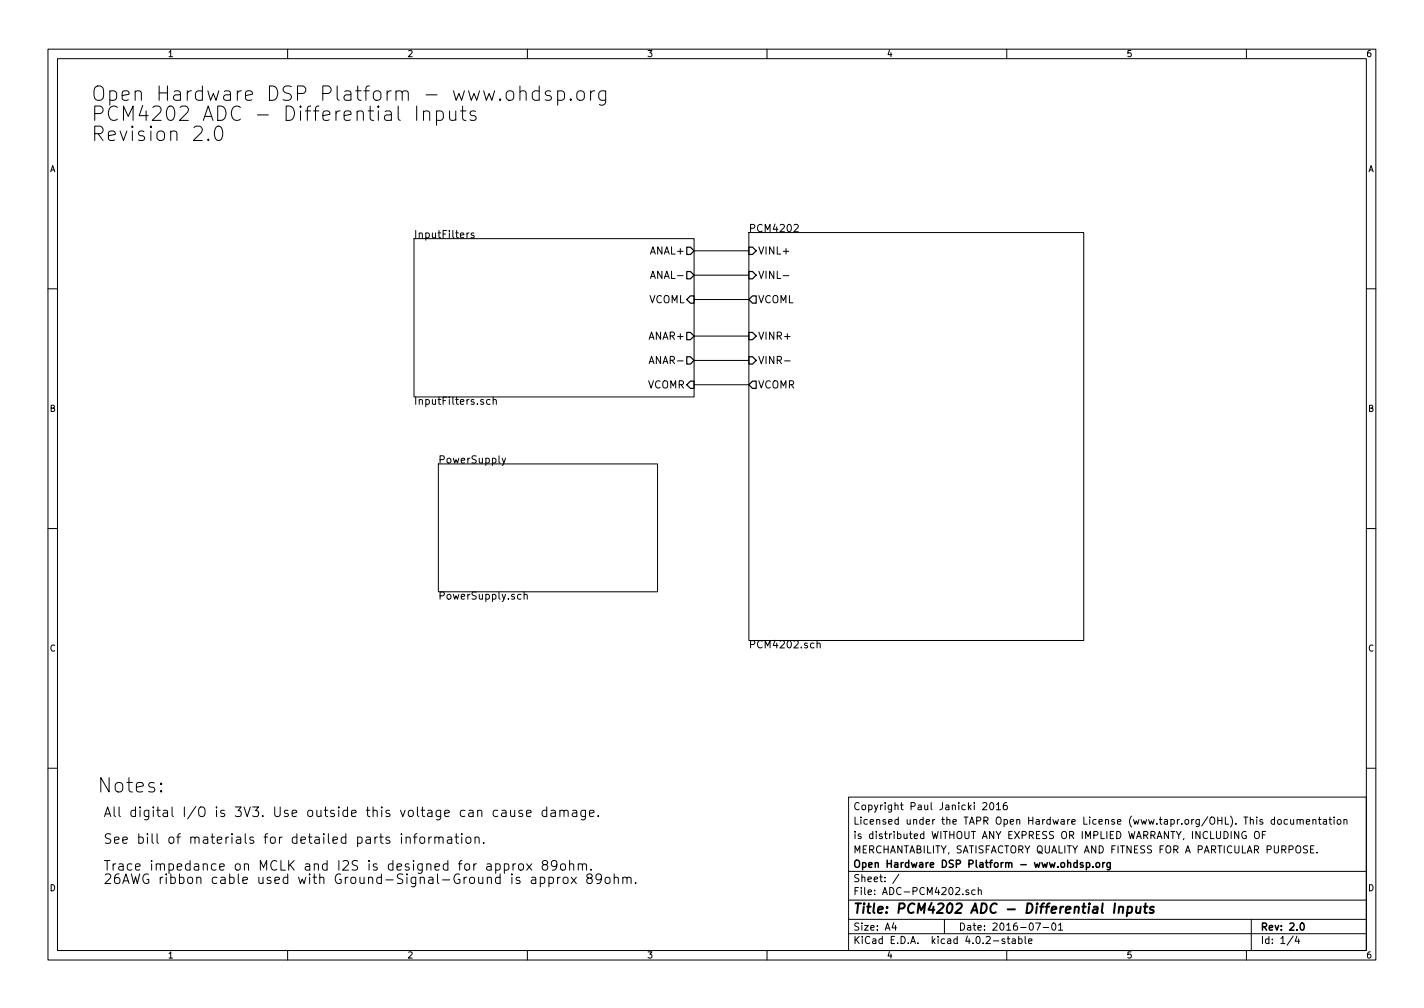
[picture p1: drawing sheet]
EESchema Schematic File Version 2
LIBS:power
LIBS:MyKiCadLibs-Lib
LIBS:ADC-PCM4202-cache
EELAYER 25 0
EELAYER END
$Descr A4 11693 8268
encoding utf-8
Sheet 1 4
Title "PCM4202 ADC - Differential Inputs"
Date "2016-07-01"
Rev "2.0"
Comp "Open Hardware DSP Platform - www.ohdsp.org"
Comment1 "MERCHANTABILITY, SATISFACTORY QUALITY AND FITNESS FOR A PARTICULAR PURPOSE."
Comment2 "is distributed WITHOUT ANY EXPRESS OR IMPLIED WARRANTY, INCLUDING OF"
Comment3 "Licensed under the TAPR Open Hardware License (www.tapr.org/OHL). This documentation"
Comment4 "Copyright Paul Janicki 2016"
$EndDescr
$Sheet
S 3600 3800 1800 1050
U 562E6585
F0 "PowerSupply" 60
F1 "PowerSupply.sch" 60
$EndSheet
$Sheet
S 6150 1900 2750 3350
U 563058AB
F0 "PCM4202" 60
F1 "PCM4202.sch" 60
F2 "VINR+" I L 6150 2750 60 
F3 "VINR-" I L 6150 2950 60 
F4 "VINL+" I L 6150 2050 60 
F5 "VINL-" I L 6150 2250 60 
F6 "VCOML" O L 6150 2450 60 
F7 "VCOMR" O L 6150 3150 60 
$EndSheet
$Sheet
S 3400 1950 2300 1300
U 568E96CE
F0 "InputFilters" 60
F1 "InputFilters.sch" 60
F2 "VCOML" I R 5700 2450 60 
F3 "ANAL+" O R 5700 2050 60 
F4 "ANAL-" O R 5700 2250 60 
F5 "ANAR+" O R 5700 2750 60 
F6 "ANAR-" O R 5700 2950 60 
F7 "VCOMR" I R 5700 3150 60 
$EndSheet
Wire Wire Line
	6150 3150 5700 3150
Wire Wire Line
	5700 2950 6150 2950
Wire Wire Line
	6150 2750 5700 2750
Wire Wire Line
	5700 2450 6150 2450
Wire Wire Line
	6150 2250 5700 2250
Wire Wire Line
	5700 2050 6150 2050
Text Notes 750  1150 0    118  ~ 0
Open Hardware DSP Platform - www.ohdsp.org\nPCM4202 ADC - Differential Inputs\nRevision 2.0
Text Notes 800  6500 0    118  ~ 0
Notes:\n
Text Notes 850  7250 0    79   ~ 0
All digital I/O is 3V3. Use outside this voltage can cause damage.\n\nSee bill of materials for detailed parts information.\n\nTrace impedance on MCLK and I2S is designed for approx 89ohm.\n26AWG ribbon cable used with Ground-Signal-Ground is approx 89ohm.
$EndSCHEMATC
